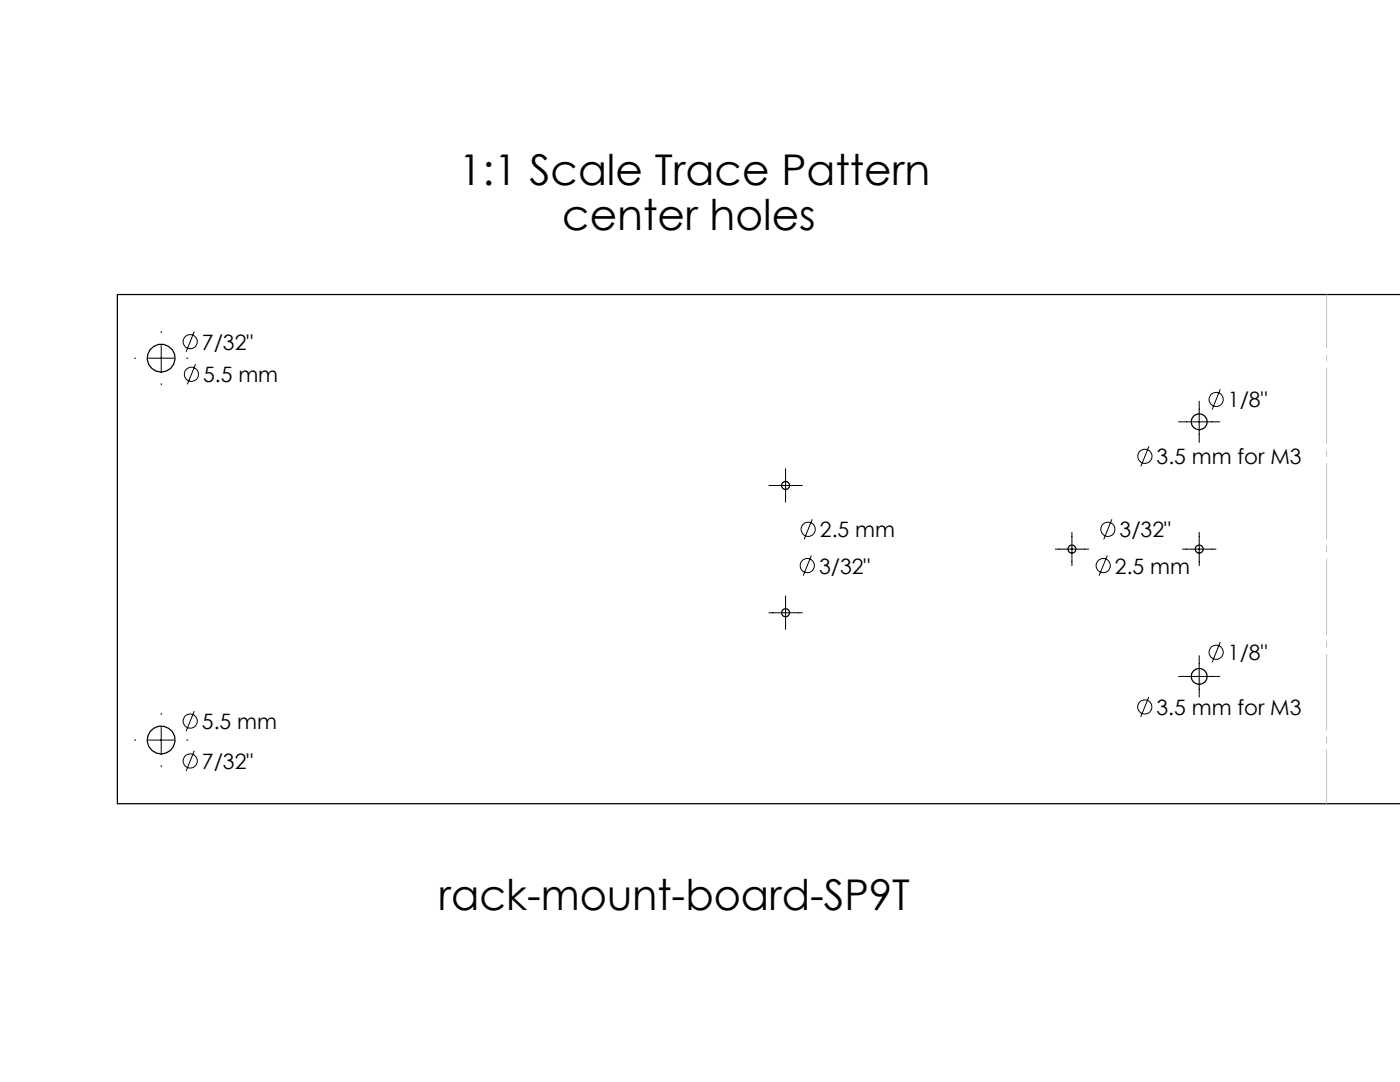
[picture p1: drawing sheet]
<svg xmlns="http://www.w3.org/2000/svg" width="279mm" height="216mm" viewBox="0 0 279 216" stroke-linecap="round" stroke-linejoin="round" font-family="sans-serif">
<g fill="none" stroke="#000" stroke-width=".25">
<path d="M279.4 58.8h-256v101.6h256"/>
<circle cx="32.2" cy="71.5" r="2.79"/>
<circle cx="156.8" cy="96.9" r=".79"/>
<circle cx="239.3" cy="84.2" r="1.59"/>
<circle cx="213.9" cy="109.6" r=".79"/>
<circle cx="239.3" cy="109.6" r=".79"/>
<circle cx="156.8" cy="122.3" r=".79"/>
<circle cx="239.3" cy="135" r="1.59"/>
<circle cx="32.2" cy="147.7" r="2.79"/>
</g>
<g fill="none" stroke="#000" stroke-width=".2">
<path d="M26.8 71.5h.3M29.6 71.5h5.1M32.2 66.1v.3M32.2 68.9v5.1M32.2 76.6v.2M37.3 71.5h.2M38.8 66.1l-1.7 4.1M39 72.7l-1.6 4M243.5 77.7l-1.6 4M153.5 96.9h6.6M156.8 93.5v6.7M229.3 89l-1.6 4.1"/>
<path d="M235.2 84.2h8.3M239.3 80v8.3M156.8 118.9v6.7M161.9 110.8l-1.6 4.1M162.1 103.6l-1.6 4M210.6 109.6h6.7M213.9 106.2v6.7M221 110.8l-1.6 4.1M221.9 103.6l-1.6 4M236 109.6h6.7M239.3 106.2v6.7M153.5 122.3h6.6"/>
<path d="M229.3 139.1l-1.7 4M235.2 135h8.3M239.3 130.8v8.3M243.5 128.1l-1.6 4.1M26.8 147.7h.3M29.6 147.7h5.1M32.2 142.3v.3M32.2 145.1v5.1M32.2 152.8v.2M37.3 147.7h.2M38.8 149.8l-1.7 4M38.8 141.9l-1.7 4"/>
<circle cx="38" cy="68.2" r="1.41"/>
<circle cx="38.2" cy="74.7" r="1.41"/>
<circle cx="242.7" cy="79.7" r="1.41"/>
<circle cx="228.5" cy="91.1" r="1.41"/>
<circle cx="161.1" cy="112.9" r="1.41"/>
<circle cx="161.3" cy="105.6" r="1.42"/>
<circle cx="220.2" cy="112.9" r="1.41"/>
<circle cx="221.1" cy="105.6" r="1.41"/>
<circle cx="242.7" cy="130.1" r="1.41"/>
<circle cx="37.9" cy="143.9" r="1.42"/>
<circle cx="38" cy="151.8" r="1.41"/>
<circle cx="228.5" cy="141.1" r="1.42"/>
</g>
<path d="M264.7 58.7v101.6" fill="none" stroke="#c0c0c0" stroke-width=".2" stroke-dasharray="15.2 1.3 1.3 1.3" stroke-dashoffset="4.4" stroke-linecap="butt"/>
<g font-size="8.5">
<text x="91.6" y="37">1:1 Scale Trace Pattern</text>
<text x="112.2" y="45.9">center holes</text>
<text x="87.5" y="181.5">rack-mount-board-SP9T</text>
</g>
<g font-size="4.2">
<text x="40.3" y="69.8">7/32&quot;</text>
<text x="40.5" y="76.3">5.5 mm</text>
<text x="245.1" y="81.3">1/8&quot;</text>
<text x="230.8" y="92.6">3.5 mm for M3</text>
<text x="163.6" y="107.2">2.5 mm</text>
<text x="223.4" y="107.2">3/32&quot;</text>
<text x="163.5" y="114.4">3/32&quot;</text>
<text x="222.5" y="114.4">2.5 mm</text>
<text x="245.1" y="131.7">1/8&quot;</text>
<text x="230.8" y="142.6">3.5 mm for M3</text>
<text x="40.3" y="145.5">5.5 mm</text>
<text x="40.3" y="153.4">7/32&quot;</text>
</g>
</svg>
